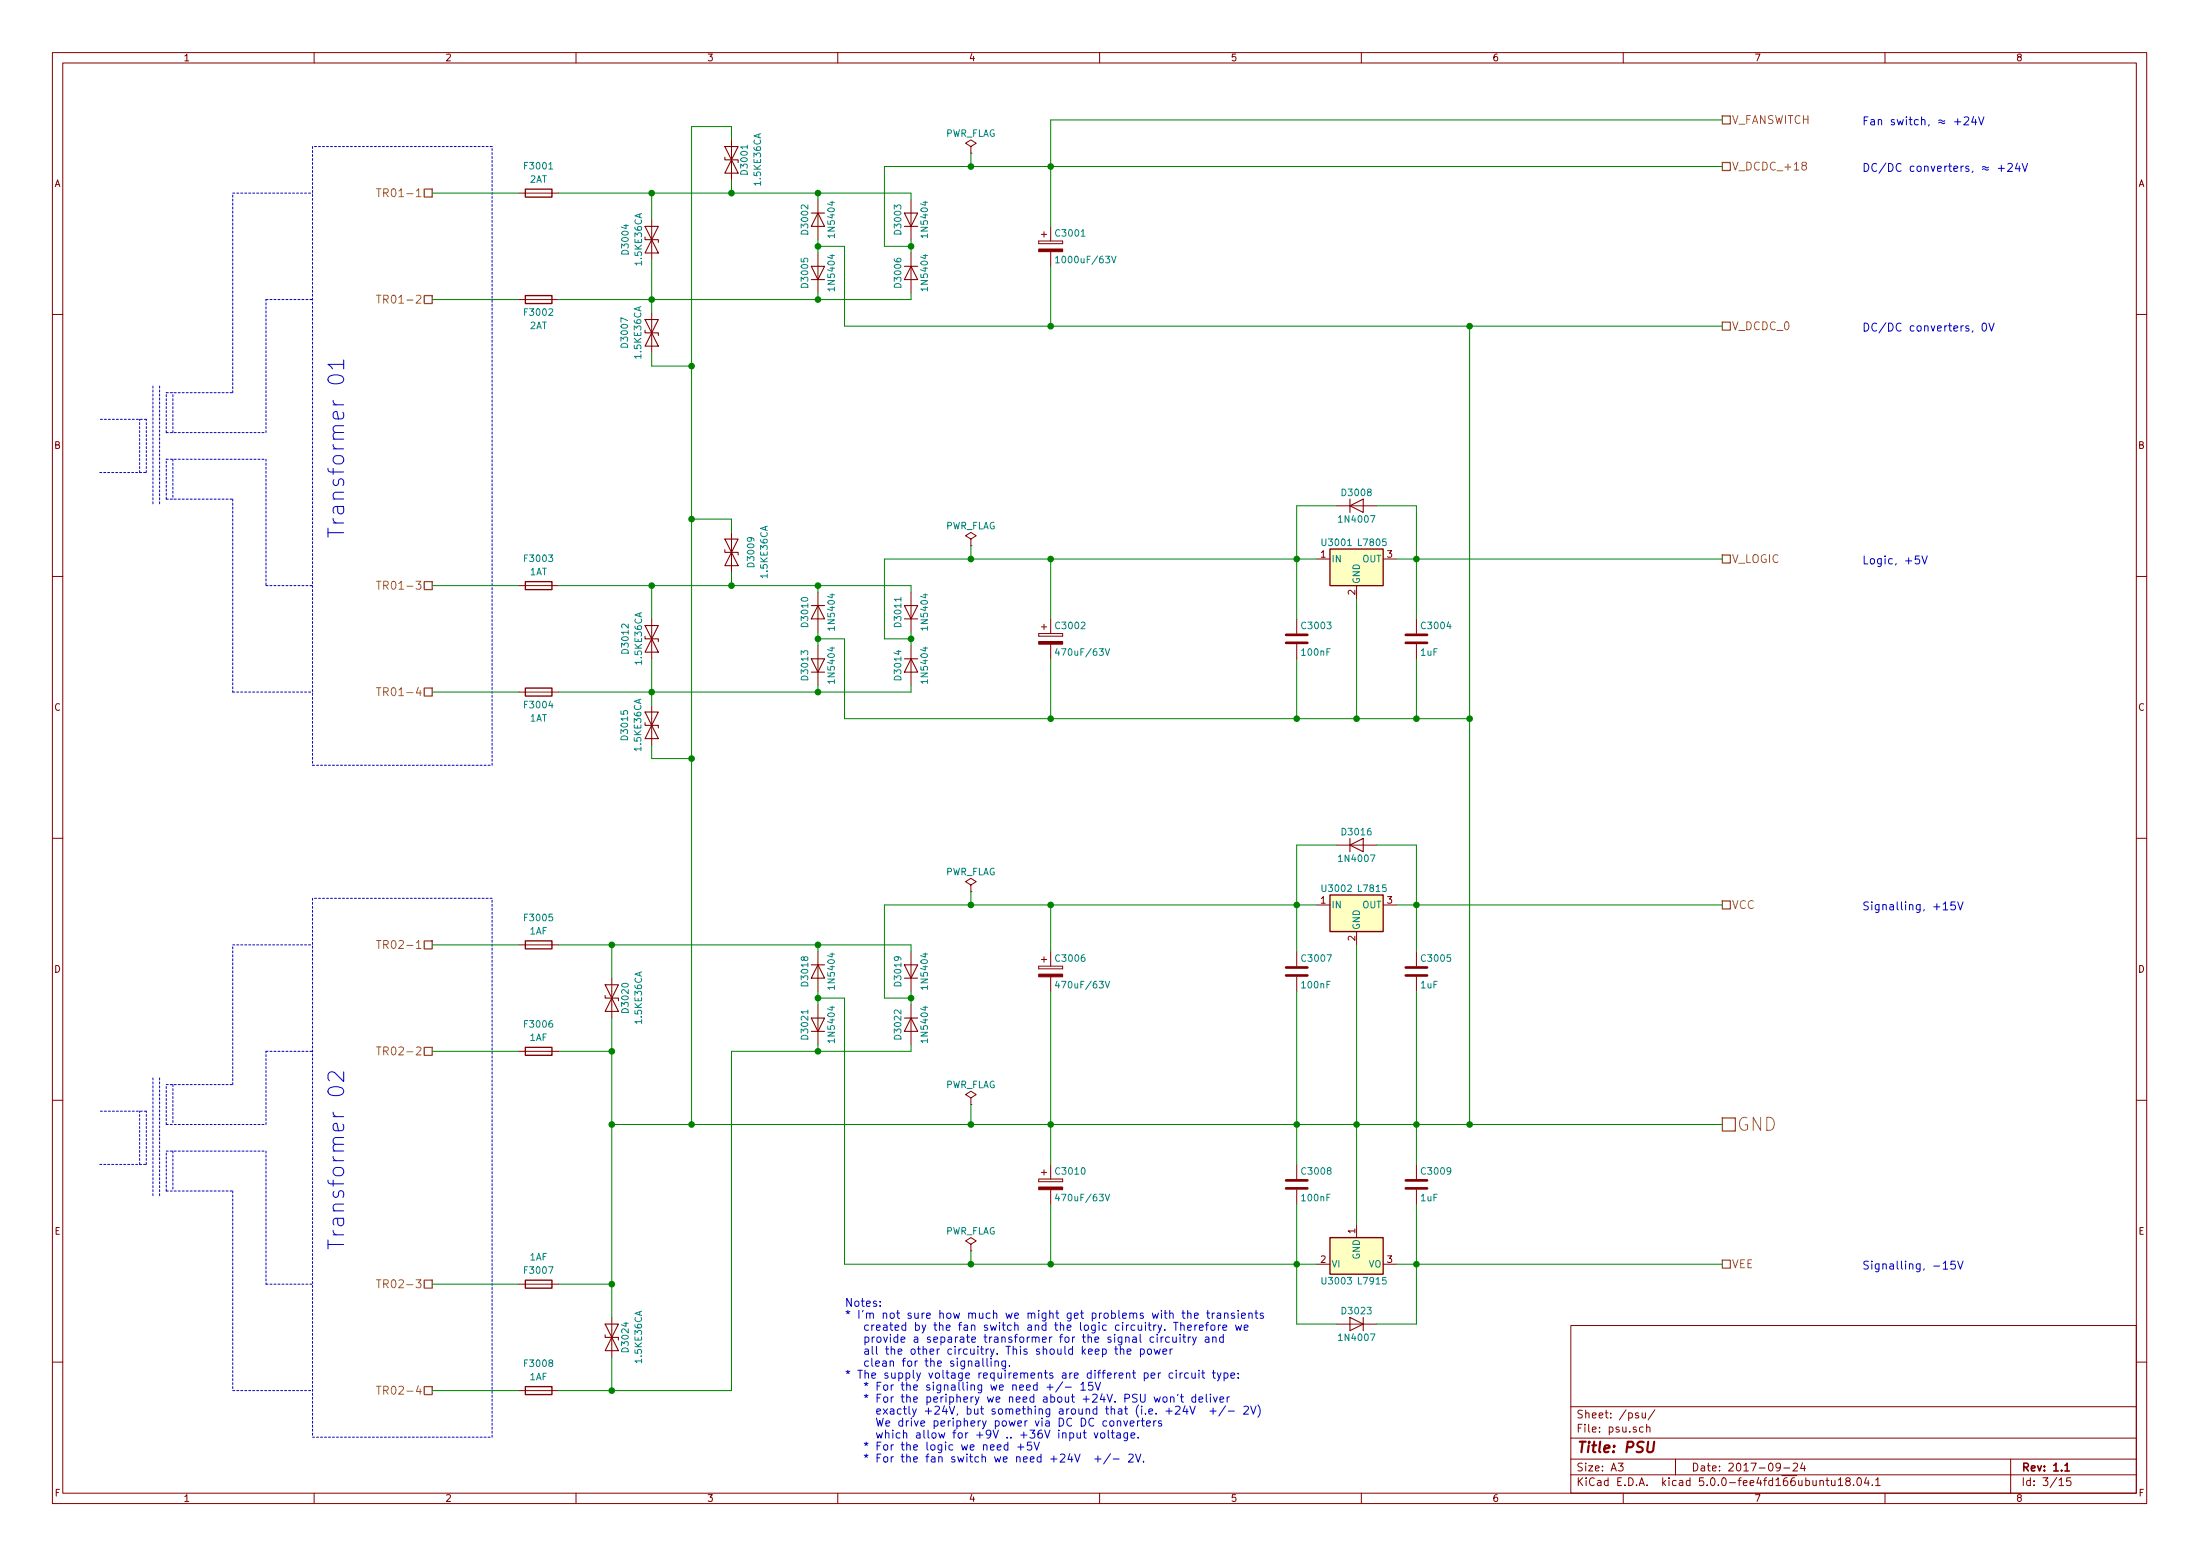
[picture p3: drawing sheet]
EESchema Schematic File Version 4
LIBS:controller-cache
EELAYER 26 0
EELAYER END
$Descr A3 16535 11693
encoding utf-8
Sheet 3 15
Title "PSU"
Date "2017-09-24"
Rev "1.1"
Comp ""
Comment1 ""
Comment2 ""
Comment3 ""
Comment4 ""
$EndDescr
$Comp
L diode:1N5404 D3018
U 1 1
P 6150 7300
F 0 "D3018" H 6150 7400 50  0000 C CNN
F 1 "1N5404" H 6150 7200 50  0000 C CNN
F 2 "Diodes_THT:D_DO-201AD_P12.70mm_Horizontal" H 6150 7125 50  0001 C CNN
F 3 "" H 6150 7300 50  0001 C CNN
	1    6150 7300
	0    -1   1    0   
$EndComp
$Comp
L diode:1N5404 D3021
U 1 1
P 6150 7700
F 0 "D3021" H 6150 7800 50  0000 C CNN
F 1 "1N5404" H 6150 7600 50  0000 C CNN
F 2 "Diodes_THT:D_DO-201AD_P12.70mm_Horizontal" H 6150 7525 50  0001 C CNN
F 3 "" H 6150 7700 50  0001 C CNN
	1    6150 7700
	0    -1   -1   0   
$EndComp
$Comp
L diode:1N5404 D3019
U 1 1
P 6850 7300
F 0 "D3019" H 6850 7400 50  0000 C CNN
F 1 "1N5404" H 6850 7200 50  0000 C CNN
F 2 "Diodes_THT:D_DO-201AD_P12.70mm_Horizontal" H 6850 7125 50  0001 C CNN
F 3 "" H 6850 7300 50  0001 C CNN
	1    6850 7300
	0    -1   -1   0   
$EndComp
$Comp
L diode:1N5404 D3022
U 1 1
P 6850 7700
F 0 "D3022" H 6850 7800 50  0000 C CNN
F 1 "1N5404" H 6850 7600 50  0000 C CNN
F 2 "Diodes_THT:D_DO-201AD_P12.70mm_Horizontal" H 6850 7525 50  0001 C CNN
F 3 "" H 6850 7700 50  0001 C CNN
	1    6850 7700
	0    -1   1    0   
$EndComp
$Comp
L Device:CP C3006
U 1 1
P 7900 7300
F 0 "C3006" H 7925 7400 50  0000 L CNN
F 1 "470uF/63V" H 7925 7200 50  0000 L CNN
F 2 "Capacitors_THT:CP_Radial_D16.0mm_P7.50mm" H 7938 7150 50  0001 C CNN
F 3 "" H 7900 7300 50  0001 C CNN
	1    7900 7300
	1    0    0    -1  
$EndComp
$Comp
L Device:CP C3010
U 1 1
P 7900 8900
F 0 "C3010" H 7925 9000 50  0000 L CNN
F 1 "470uF/63V" H 7925 8800 50  0000 L CNN
F 2 "Capacitors_THT:CP_Radial_D16.0mm_P7.50mm" H 7938 8750 50  0001 C CNN
F 3 "" H 7900 8900 50  0001 C CNN
	1    7900 8900
	1    0    0    -1  
$EndComp
$Comp
L regul:L7815 U3002
U 1 1
P 10200 6800
F 0 "U3002" H 10050 6925 50  0000 C CNN
F 1 "L7815" H 10200 6925 50  0000 L CNN
F 2 "Power_Integrations:TO-220" H 10225 6650 50  0001 L CIN
F 3 "" H 10200 6750 50  0001 C CNN
	1    10200 6800
	1    0    0    -1  
$EndComp
$Comp
L regul:L7915 U3003
U 1 1
P 10200 9500
F 0 "U3003" H 10050 9375 50  0000 C CNN
F 1 "L7915" H 10200 9375 50  0000 L CNN
F 2 "Power_Integrations:TO-220" H 10200 9300 50  0001 C CIN
F 3 "" H 10200 9500 50  0001 C CNN
	1    10200 9500
	1    0    0    -1  
$EndComp
$Comp
L diode:1N4007 D3016
U 1 1
P 10200 6350
F 0 "D3016" H 10200 6450 50  0000 C CNN
F 1 "1N4007" H 10200 6250 50  0000 C CNN
F 2 "Diodes_THT:D_DO-41_SOD81_P7.62mm_Horizontal" H 10200 6175 50  0001 C CNN
F 3 "" H 10200 6350 50  0001 C CNN
	1    10200 6350
	1    0    0    -1  
$EndComp
$Comp
L diode:1N4007 D3023
U 1 1
P 10200 9950
F 0 "D3023" H 10200 10050 50  0000 C CNN
F 1 "1N4007" H 10200 9850 50  0000 C CNN
F 2 "Diodes_THT:D_DO-41_SOD81_P7.62mm_Horizontal" H 10200 9775 50  0001 C CNN
F 3 "" H 10200 9950 50  0001 C CNN
	1    10200 9950
	-1   0    0    -1  
$EndComp
$Comp
L Device:C C3007
U 1 1
P 9750 7300
F 0 "C3007" H 9775 7400 50  0000 L CNN
F 1 "100nF" H 9775 7200 50  0000 L CNN
F 2 "Capacitors_SMD:C_1206_HandSoldering" H 9788 7150 50  0001 C CNN
F 3 "" H 9750 7300 50  0001 C CNN
	1    9750 7300
	1    0    0    -1  
$EndComp
$Comp
L Device:C C3005
U 1 1
P 10650 7300
F 0 "C3005" H 10675 7400 50  0000 L CNN
F 1 "1uF" H 10675 7200 50  0000 L CNN
F 2 "Capacitors_SMD:C_1206_HandSoldering" H 10688 7150 50  0001 C CNN
F 3 "" H 10650 7300 50  0001 C CNN
	1    10650 7300
	1    0    0    -1  
$EndComp
$Comp
L Device:C C3008
U 1 1
P 9750 8900
F 0 "C3008" H 9775 9000 50  0000 L CNN
F 1 "100nF" H 9775 8800 50  0000 L CNN
F 2 "Capacitors_SMD:C_1206_HandSoldering" H 9788 8750 50  0001 C CNN
F 3 "" H 9750 8900 50  0001 C CNN
	1    9750 8900
	1    0    0    -1  
$EndComp
$Comp
L Device:C C3009
U 1 1
P 10650 8900
F 0 "C3009" H 10675 9000 50  0000 L CNN
F 1 "1uF" H 10675 8800 50  0000 L CNN
F 2 "Capacitors_SMD:C_1206_HandSoldering" H 10688 8750 50  0001 C CNN
F 3 "" H 10650 8900 50  0001 C CNN
	1    10650 8900
	1    0    0    -1  
$EndComp
Text HLabel 12950 6800 2    60   UnSpc ~ 0
VCC
Text HLabel 12950 8450 2    98   UnSpc ~ 0
GND
Text HLabel 12950 9500 2    60   UnSpc ~ 0
VEE
$Comp
L regul:L7805 U3001
U 1 1
P 10200 4200
F 0 "U3001" H 10050 4325 50  0000 C CNN
F 1 "L7805" H 10200 4325 50  0000 L CNN
F 2 "Power_Integrations:TO-220" H 10225 4050 50  0001 L CIN
F 3 "" H 10200 4150 50  0001 C CNN
	1    10200 4200
	1    0    0    -1  
$EndComp
$Comp
L diode:1N4007 D3008
U 1 1
P 10200 3800
F 0 "D3008" H 10200 3900 50  0000 C CNN
F 1 "1N4007" H 10200 3700 50  0000 C CNN
F 2 "Diodes_THT:D_DO-41_SOD81_P7.62mm_Horizontal" H 10200 3625 50  0001 C CNN
F 3 "" H 10200 3800 50  0001 C CNN
	1    10200 3800
	1    0    0    -1  
$EndComp
$Comp
L Device:C C3003
U 1 1
P 9750 4800
F 0 "C3003" H 9775 4900 50  0000 L CNN
F 1 "100nF" H 9775 4700 50  0000 L CNN
F 2 "Capacitors_SMD:C_1206_HandSoldering" H 9788 4650 50  0001 C CNN
F 3 "" H 9750 4800 50  0001 C CNN
	1    9750 4800
	1    0    0    -1  
$EndComp
$Comp
L Device:C C3004
U 1 1
P 10650 4800
F 0 "C3004" H 10675 4900 50  0000 L CNN
F 1 "1uF" H 10675 4700 50  0000 L CNN
F 2 "Capacitors_SMD:C_1206_HandSoldering" H 10688 4650 50  0001 C CNN
F 3 "" H 10650 4800 50  0001 C CNN
	1    10650 4800
	1    0    0    -1  
$EndComp
$Comp
L Device:CP C3002
U 1 1
P 7900 4800
F 0 "C3002" H 7925 4900 50  0000 L CNN
F 1 "470uF/63V" H 7925 4700 50  0000 L CNN
F 2 "Capacitors_THT:CP_Radial_D16.0mm_P7.50mm" H 7938 4650 50  0001 C CNN
F 3 "" H 7900 4800 50  0001 C CNN
	1    7900 4800
	1    0    0    -1  
$EndComp
$Comp
L diode:1N5404 D3010
U 1 1
P 6150 4600
F 0 "D3010" H 6150 4700 50  0000 C CNN
F 1 "1N5404" H 6150 4500 50  0000 C CNN
F 2 "Diodes_THT:D_DO-201AD_P12.70mm_Horizontal" H 6150 4425 50  0001 C CNN
F 3 "" H 6150 4600 50  0001 C CNN
	1    6150 4600
	0    -1   1    0   
$EndComp
$Comp
L diode:1N5404 D3013
U 1 1
P 6150 5000
F 0 "D3013" H 6150 5100 50  0000 C CNN
F 1 "1N5404" H 6150 4900 50  0000 C CNN
F 2 "Diodes_THT:D_DO-201AD_P12.70mm_Horizontal" H 6150 4825 50  0001 C CNN
F 3 "" H 6150 5000 50  0001 C CNN
	1    6150 5000
	0    -1   -1   0   
$EndComp
$Comp
L diode:1N5404 D3011
U 1 1
P 6850 4600
F 0 "D3011" H 6850 4700 50  0000 C CNN
F 1 "1N5404" H 6850 4500 50  0000 C CNN
F 2 "Diodes_THT:D_DO-201AD_P12.70mm_Horizontal" H 6850 4425 50  0001 C CNN
F 3 "" H 6850 4600 50  0001 C CNN
	1    6850 4600
	0    -1   -1   0   
$EndComp
$Comp
L diode:1N5404 D3014
U 1 1
P 6850 5000
F 0 "D3014" H 6850 5100 50  0000 C CNN
F 1 "1N5404" H 6850 4900 50  0000 C CNN
F 2 "Diodes_THT:D_DO-201AD_P12.70mm_Horizontal" H 6850 4825 50  0001 C CNN
F 3 "" H 6850 5000 50  0001 C CNN
	1    6850 5000
	0    -1   1    0   
$EndComp
Text HLabel 12950 4200 2    60   UnSpc ~ 0
V_LOGIC
Text HLabel 12950 900  2    60   UnSpc ~ 0
V_FANSWITCH
$Comp
L Device:CP C3001
U 1 1
P 7900 1850
F 0 "C3001" H 7925 1950 50  0000 L CNN
F 1 "1000uF/63V" H 7925 1750 50  0000 L CNN
F 2 "Capacitors_THT:CP_Radial_D16.0mm_P7.50mm" H 7938 1700 50  0001 C CNN
F 3 "" H 7900 1850 50  0001 C CNN
	1    7900 1850
	1    0    0    -1  
$EndComp
$Comp
L diode:1N5404 D3002
U 1 1
P 6150 1650
F 0 "D3002" H 6150 1750 50  0000 C CNN
F 1 "1N5404" H 6150 1550 50  0000 C CNN
F 2 "Diodes_THT:D_DO-201AD_P12.70mm_Horizontal" H 6150 1475 50  0001 C CNN
F 3 "" H 6150 1650 50  0001 C CNN
	1    6150 1650
	0    -1   1    0   
$EndComp
$Comp
L diode:1N5404 D3005
U 1 1
P 6150 2050
F 0 "D3005" H 6150 2150 50  0000 C CNN
F 1 "1N5404" H 6150 1950 50  0000 C CNN
F 2 "Diodes_THT:D_DO-201AD_P12.70mm_Horizontal" H 6150 1875 50  0001 C CNN
F 3 "" H 6150 2050 50  0001 C CNN
	1    6150 2050
	0    -1   -1   0   
$EndComp
$Comp
L diode:1N5404 D3003
U 1 1
P 6850 1650
F 0 "D3003" H 6850 1750 50  0000 C CNN
F 1 "1N5404" H 6850 1550 50  0000 C CNN
F 2 "Diodes_THT:D_DO-201AD_P12.70mm_Horizontal" H 6850 1475 50  0001 C CNN
F 3 "" H 6850 1650 50  0001 C CNN
	1    6850 1650
	0    -1   -1   0   
$EndComp
$Comp
L diode:1N5404 D3006
U 1 1
P 6850 2050
F 0 "D3006" H 6850 2150 50  0000 C CNN
F 1 "1N5404" H 6850 1950 50  0000 C CNN
F 2 "Diodes_THT:D_DO-201AD_P12.70mm_Horizontal" H 6850 1875 50  0001 C CNN
F 3 "" H 6850 2050 50  0001 C CNN
	1    6850 2050
	0    -1   1    0   
$EndComp
Text HLabel 12950 1250 2    60   UnSpc ~ 0
V_DCDC_+18
Text Notes 14000 1300 0    60   ~ 0
DC/DC converters, ≈ +24V
Text Notes 14000 950  0    60   ~ 0
Fan switch, ≈ +24V
Text Notes 14000 4250 0    60   ~ 0
Logic, +5V
Text Notes 14000 6850 0    60   ~ 0
Signalling, +15V
Text Notes 14000 9550 0    60   ~ 0
Signalling, -15V
Text HLabel 12950 2450 2    60   UnSpc ~ 0
V_DCDC_0
Text Notes 14000 2500 0    60   ~ 0
DC/DC converters, 0V
$Comp
L power1:PWR_FLAG #FLG03
U 1 1
P 7300 4100
F 0 "#FLG03" H 7300 4175 50  0001 C CNN
F 1 "PWR_FLAG" H 7300 4250 50  0000 C CNN
F 2 "" H 7300 4100 50  0001 C CNN
F 3 "" H 7300 4100 50  0001 C CNN
	1    7300 4100
	1    0    0    -1  
$EndComp
$Comp
L power1:PWR_FLAG #FLG04
U 1 1
P 7300 1150
F 0 "#FLG04" H 7300 1225 50  0001 C CNN
F 1 "PWR_FLAG" H 7300 1300 50  0000 C CNN
F 2 "" H 7300 1150 50  0001 C CNN
F 3 "" H 7300 1150 50  0001 C CNN
	1    7300 1150
	1    0    0    -1  
$EndComp
$Comp
L power1:PWR_FLAG #FLG05
U 1 1
P 7300 6700
F 0 "#FLG05" H 7300 6775 50  0001 C CNN
F 1 "PWR_FLAG" H 7300 6850 50  0000 C CNN
F 2 "" H 7300 6700 50  0001 C CNN
F 3 "" H 7300 6700 50  0001 C CNN
	1    7300 6700
	1    0    0    -1  
$EndComp
$Comp
L power1:PWR_FLAG #FLG06
U 1 1
P 7300 9400
F 0 "#FLG06" H 7300 9475 50  0001 C CNN
F 1 "PWR_FLAG" H 7300 9550 50  0000 C CNN
F 2 "" H 7300 9400 50  0001 C CNN
F 3 "" H 7300 9400 50  0001 C CNN
	1    7300 9400
	1    0    0    -1  
$EndComp
Text Notes 6350 11000 0    60   ~ 0
Notes:\n* I'm not sure how much we might get problems with the transients\n   created by the fan switch and the logic circuitry. Therefore we\n   provide a separate transformer for the signal circuitry and\n   all the other circuitry. This should keep the power\n   clean for the signalling.\n* The supply voltage requirements are different per circuit type:\n   * For the signalling we need +/- 15V\n   * For the periphery we need about +24V. PSU won't deliver\n     exactly +24V, but something around that (i.e. +24V  +/- 2V)\n     We drive periphery power via DC DC converters\n     which allow for +9V .. +36V input voltage. \n   * For the logic we need +5V\n   * For the fan switch we need +24V  +/- 2V.
Text HLabel 3250 7100 0    60   UnSpc ~ 0
TR02-1
Text HLabel 3250 10450 0    60   UnSpc ~ 0
TR02-4
Text HLabel 3250 7900 0    60   UnSpc ~ 0
TR02-2
Text HLabel 3250 9650 0    60   UnSpc ~ 0
TR02-3
Text HLabel 3250 4400 0    60   UnSpc ~ 0
TR01-3
Text HLabel 3250 5200 0    60   UnSpc ~ 0
TR01-4
Text HLabel 3250 1450 0    60   UnSpc ~ 0
TR01-1
Text HLabel 3250 2250 0    60   UnSpc ~ 0
TR01-2
Text Notes 2600 4050 1    118  ~ 0
Transformer 01
Text Notes 2600 9400 1    118  ~ 0
Transformer 02
$Comp
L Device:D_TVS D3001
U 1 1
P 5500 1200
F 0 "D3001" H 5500 1300 50  0000 C CNN
F 1 "1.5KE36CA" H 5500 1400 50  0000 C CNN
F 2 "Diodes_THT:D_DO-201AD_P12.70mm_Horizontal" H 5500 1200 50  0001 C CNN
F 3 "" H 5500 1200 50  0001 C CNN
	1    5500 1200
	0    1    1    0   
$EndComp
$Comp
L Device:D_TVS D3007
U 1 1
P 4900 2500
F 0 "D3007" H 4900 2300 50  0000 C CNN
F 1 "1.5KE36CA" H 4900 2400 50  0000 C CNN
F 2 "Diodes_THT:D_DO-201AD_P12.70mm_Horizontal" H 4900 2500 50  0001 C CNN
F 3 "" H 4900 2500 50  0001 C CNN
	1    4900 2500
	0    1    1    0   
$EndComp
$Comp
L Device:Fuse F3001
U 1 1
P 4050 1450
F 0 "F3001" V 4250 1450 50  0000 C CNN
F 1 "2AT" V 4150 1450 50  0000 C CNN
F 2 "Fuse_Holders_and_Fuses:Fuseholder5x20_horiz_open_Schurter_0031_8201" V 3980 1450 50  0001 C CNN
F 3 "" H 4050 1450 50  0001 C CNN
	1    4050 1450
	0    -1   -1   0   
$EndComp
$Comp
L Device:Fuse F3002
U 1 1
P 4050 2250
F 0 "F3002" V 3950 2250 50  0000 C CNN
F 1 "2AT" V 3850 2250 50  0000 C CNN
F 2 "Fuse_Holders_and_Fuses:Fuseholder5x20_horiz_open_Schurter_0031_8201" V 3980 2250 50  0001 C CNN
F 3 "" H 4050 2250 50  0001 C CNN
	1    4050 2250
	0    -1   -1   0   
$EndComp
$Comp
L Device:D_TVS D3004
U 1 1
P 4900 1800
F 0 "D3004" H 4900 2000 50  0000 C CNN
F 1 "1.5KE36CA" H 4900 1900 50  0000 C CNN
F 2 "Diodes_THT:D_DO-201AD_P12.70mm_Horizontal" H 4900 1800 50  0001 C CNN
F 3 "" H 4900 1800 50  0001 C CNN
	1    4900 1800
	0    -1   -1   0   
$EndComp
Wire Wire Line
	6150 7100 6150 7150
Wire Wire Line
	6850 7100 6850 7150
Wire Wire Line
	4200 7900 4600 7900
Wire Wire Line
	5500 7900 6850 7900
Wire Wire Line
	6150 7900 6150 7850
Wire Wire Line
	6850 7900 6850 7850
Wire Wire Line
	6150 7450 6150 7550
Wire Wire Line
	6850 7450 6850 7550
Wire Wire Line
	6150 7500 6350 7500
Wire Wire Line
	6350 7500 6350 9500
Connection ~ 6150 7500
Wire Wire Line
	6650 7500 6850 7500
Wire Wire Line
	6650 6800 6650 7500
Wire Wire Line
	6650 6800 9900 6800
Connection ~ 6850 7500
Connection ~ 7900 9500
Wire Wire Line
	10200 7100 10200 9200
Connection ~ 10200 8450
Wire Wire Line
	10650 7450 10650 8750
Wire Wire Line
	10650 9050 10650 9950
Wire Wire Line
	10650 6350 10650 7150
Wire Wire Line
	10050 6350 9750 6350
Wire Wire Line
	9750 6350 9750 7150
Connection ~ 9750 6800
Wire Wire Line
	10350 6350 10650 6350
Connection ~ 10650 6800
Wire Wire Line
	9750 7450 9750 8750
Connection ~ 9750 8450
Wire Wire Line
	9750 9050 9750 9950
Connection ~ 9750 9500
Wire Wire Line
	9750 9950 10050 9950
Wire Wire Line
	10650 9950 10350 9950
Connection ~ 10650 9500
Connection ~ 10650 8450
Connection ~ 7900 6800
Wire Wire Line
	7900 7450 7900 8750
Connection ~ 7900 8450
Wire Wire Line
	10500 6800 12950 6800
Wire Wire Line
	10500 9500 12950 9500
Wire Wire Line
	4600 8450 12950 8450
Wire Wire Line
	10200 5400 10200 4500
Wire Wire Line
	6350 5400 11050 5400
Wire Wire Line
	9750 4950 9750 5400
Connection ~ 9750 5400
Wire Wire Line
	10650 5400 10650 4950
Connection ~ 10200 5400
Wire Wire Line
	7900 9500 7900 9050
Wire Wire Line
	7900 7150 7900 6800
Wire Wire Line
	6350 9500 9900 9500
Connection ~ 6150 7100
Connection ~ 6150 7900
Wire Wire Line
	6150 4400 6150 4450
Wire Wire Line
	6850 4400 6850 4450
Wire Wire Line
	6150 5200 6150 5150
Wire Wire Line
	6850 5200 6850 5150
Wire Wire Line
	6150 4750 6150 4850
Wire Wire Line
	6850 4750 6850 4850
Connection ~ 6150 4800
Connection ~ 6850 4800
Connection ~ 6150 4400
Connection ~ 6150 5200
Wire Wire Line
	6850 4800 6650 4800
Wire Wire Line
	6650 4800 6650 4200
Wire Wire Line
	6150 4800 6350 4800
Wire Wire Line
	6350 4800 6350 5400
Wire Wire Line
	7900 4200 7900 4650
Connection ~ 7900 4200
Wire Wire Line
	7900 4950 7900 5400
Connection ~ 7900 5400
Connection ~ 10650 5400
Wire Wire Line
	6150 1450 6150 1500
Wire Wire Line
	6850 1450 6850 1500
Wire Wire Line
	6150 2250 6150 2200
Wire Wire Line
	6850 2250 6850 2200
Wire Wire Line
	6150 1800 6150 1900
Wire Wire Line
	6850 1800 6850 1900
Connection ~ 6150 1850
Connection ~ 6850 1850
Connection ~ 6150 1450
Connection ~ 6150 2250
Wire Wire Line
	6850 1850 6650 1850
Wire Wire Line
	6650 1850 6650 1250
Wire Wire Line
	6150 1850 6350 1850
Wire Wire Line
	6350 1850 6350 2450
Wire Wire Line
	7900 2450 7900 2000
Wire Wire Line
	7900 900  7900 1700
Wire Wire Line
	6650 4200 9900 4200
Wire Wire Line
	10500 4200 12950 4200
Wire Wire Line
	10650 3800 10650 4650
Connection ~ 10650 4200
Wire Wire Line
	9750 3800 9750 4650
Connection ~ 9750 4200
Wire Wire Line
	10050 3800 9750 3800
Wire Wire Line
	10350 3800 10650 3800
Wire Notes Line
	3700 5750 3700 1100
Wire Wire Line
	11050 2450 11050 8450
Wire Notes Line
	1250 2950 1750 2950
Wire Notes Line
	1750 2950 1750 1450
Wire Notes Line
	2000 3250 2000 2250
Wire Notes Line
	1250 3250 2000 3250
Wire Notes Line
	1250 3450 2000 3450
Wire Notes Line
	2000 3450 2000 4400
Wire Notes Line
	1250 3750 1750 3750
Wire Notes Line
	1750 3750 1750 5200
Wire Notes Line
	1250 8450 2000 8450
Wire Notes Line
	1250 8650 2000 8650
Wire Notes Line
	1250 8150 1750 8150
Wire Notes Line
	1750 1450 2350 1450
Wire Notes Line
	2000 2250 2350 2250
Wire Notes Line
	2000 4400 2350 4400
Wire Notes Line
	1750 5200 2350 5200
Wire Notes Line
	1300 8150 1300 8450
Wire Notes Line
	1250 8450 1250 8150
Wire Notes Line
	1300 8650 1300 8950
Wire Notes Line
	1250 8950 1250 8650
Wire Notes Line
	1200 8100 1200 9000
Wire Notes Line
	1150 8100 1150 9000
Wire Notes Line
	1100 8750 1100 8350
Wire Notes Line
	750  8750 1100 8750
Wire Notes Line
	1050 8750 1050 8350
Wire Notes Line
	1100 8350 750  8350
Wire Notes Line
	1300 3250 1300 2950
Wire Notes Line
	1250 3250 1250 2950
Wire Notes Line
	1300 3450 1300 3750
Wire Notes Line
	1250 3750 1250 3450
Wire Notes Line
	1200 2900 1200 3800
Wire Notes Line
	1150 2900 1150 3800
Wire Notes Line
	1100 3550 1100 3150
Wire Notes Line
	750  3550 1100 3550
Wire Notes Line
	1050 3550 1050 3150
Wire Notes Line
	1100 3150 750  3150
Connection ~ 11050 8450
Connection ~ 11050 5400
Wire Wire Line
	7300 1150 7300 1250
Wire Wire Line
	7300 4100 7300 4200
Connection ~ 7300 4200
Wire Wire Line
	7300 6700 7300 6800
Connection ~ 7300 6800
Wire Wire Line
	7300 9400 7300 9500
Connection ~ 7300 9500
Wire Wire Line
	6350 2450 12950 2450
Wire Wire Line
	6650 1250 12950 1250
Connection ~ 7300 1250
Connection ~ 7900 2450
Connection ~ 7900 1250
Connection ~ 11050 2450
Wire Notes Line
	2350 1100 2350 5750
Wire Notes Line
	2350 5750 3700 5750
Wire Notes Line
	3700 1100 2350 1100
Wire Notes Line
	2350 6750 2350 10800
Wire Notes Line
	2350 10800 3700 10800
Wire Notes Line
	3700 10800 3700 6750
Wire Notes Line
	3700 6750 2350 6750
$Comp
L Device:D_TVS D3015
U 1 1
P 4900 5450
F 0 "D3015" H 4900 5250 50  0000 C CNN
F 1 "1.5KE36CA" H 4900 5350 50  0000 C CNN
F 2 "Diodes_THT:D_DO-201AD_P12.70mm_Horizontal" H 4900 5450 50  0001 C CNN
F 3 "" H 4900 5450 50  0001 C CNN
	1    4900 5450
	0    1    1    0   
$EndComp
$Comp
L Device:D_TVS D3009
U 1 1
P 5500 4150
F 0 "D3009" H 5500 4300 50  0000 C CNN
F 1 "1.5KE36CA" H 5500 4400 50  0000 C CNN
F 2 "Diodes_THT:D_DO-201AD_P12.70mm_Horizontal" H 5500 4150 50  0001 C CNN
F 3 "" H 5500 4150 50  0001 C CNN
	1    5500 4150
	0    1    1    0   
$EndComp
$Comp
L Device:Fuse F3003
U 1 1
P 4050 4400
F 0 "F3003" V 4250 4400 50  0000 C CNN
F 1 "1AT" V 4150 4400 50  0000 C CNN
F 2 "Fuse_Holders_and_Fuses:Fuseholder5x20_horiz_open_Schurter_0031_8201" V 3980 4400 50  0001 C CNN
F 3 "" H 4050 4400 50  0001 C CNN
	1    4050 4400
	0    -1   -1   0   
$EndComp
$Comp
L Device:Fuse F3004
U 1 1
P 4050 5200
F 0 "F3004" V 3950 5200 50  0000 C CNN
F 1 "1AT" V 3850 5200 50  0000 C CNN
F 2 "Fuse_Holders_and_Fuses:Fuseholder5x20_horiz_open_Schurter_0031_8201" V 3980 5200 50  0001 C CNN
F 3 "" H 4050 5200 50  0001 C CNN
	1    4050 5200
	0    -1   -1   0   
$EndComp
$Comp
L Device:D_TVS D3012
U 1 1
P 4900 4800
F 0 "D3012" H 4900 5000 50  0000 C CNN
F 1 "1.5KE36CA" H 4900 4900 50  0000 C CNN
F 2 "Diodes_THT:D_DO-201AD_P12.70mm_Horizontal" H 4900 4800 50  0001 C CNN
F 3 "" H 4900 4800 50  0001 C CNN
	1    4900 4800
	0    -1   -1   0   
$EndComp
Wire Wire Line
	3250 4400 3900 4400
Wire Wire Line
	3250 5200 3900 5200
$Comp
L Device:Fuse F3005
U 1 1
P 4050 7100
F 0 "F3005" V 4250 7100 50  0000 C CNN
F 1 "1AF" V 4150 7100 50  0000 C CNN
F 2 "Fuse_Holders_and_Fuses:Fuseholder5x20_horiz_open_Schurter_0031_8201" V 3980 7100 50  0001 C CNN
F 3 "" H 4050 7100 50  0001 C CNN
	1    4050 7100
	0    -1   -1   0   
$EndComp
$Comp
L Device:Fuse F3006
U 1 1
P 4050 7900
F 0 "F3006" V 4250 7900 50  0000 C CNN
F 1 "1AF" V 4150 7900 50  0000 C CNN
F 2 "Fuse_Holders_and_Fuses:Fuseholder5x20_horiz_open_Schurter_0031_8201" V 3980 7900 50  0001 C CNN
F 3 "" H 4050 7900 50  0001 C CNN
	1    4050 7900
	0    -1   -1   0   
$EndComp
$Comp
L Device:D_TVS D3020
U 1 1
P 4600 7500
F 0 "D3020" H 4600 7400 50  0000 C CNN
F 1 "1.5KE36CA" H 4600 7300 50  0000 C CNN
F 2 "Diodes_THT:D_DO-201AD_P12.70mm_Horizontal" H 4600 7500 50  0001 C CNN
F 3 "" H 4600 7500 50  0001 C CNN
	1    4600 7500
	0    -1   -1   0   
$EndComp
$Comp
L Device:Fuse F3007
U 1 1
P 4050 9650
F 0 "F3007" V 4150 9650 50  0000 C CNN
F 1 "1AF" V 4250 9650 50  0000 C CNN
F 2 "Fuse_Holders_and_Fuses:Fuseholder5x20_horiz_open_Schurter_0031_8201" V 3980 9650 50  0001 C CNN
F 3 "" H 4050 9650 50  0001 C CNN
	1    4050 9650
	0    -1   -1   0   
$EndComp
$Comp
L Device:Fuse F3008
U 1 1
P 4050 10450
F 0 "F3008" V 4250 10450 50  0000 C CNN
F 1 "1AF" V 4150 10450 50  0000 C CNN
F 2 "Fuse_Holders_and_Fuses:Fuseholder5x20_horiz_open_Schurter_0031_8201" V 3980 10450 50  0001 C CNN
F 3 "" H 4050 10450 50  0001 C CNN
	1    4050 10450
	0    -1   -1   0   
$EndComp
$Comp
L Device:D_TVS D3024
U 1 1
P 4600 10050
F 0 "D3024" H 4600 9950 50  0000 C CNN
F 1 "1.5KE36CA" H 4600 9850 50  0000 C CNN
F 2 "Diodes_THT:D_DO-201AD_P12.70mm_Horizontal" H 4600 10050 50  0001 C CNN
F 3 "" H 4600 10050 50  0001 C CNN
	1    4600 10050
	0    -1   -1   0   
$EndComp
Wire Wire Line
	4200 4400 6850 4400
Wire Wire Line
	4200 5200 6850 5200
Wire Wire Line
	4200 1450 6850 1450
Wire Wire Line
	4200 2250 6850 2250
Wire Wire Line
	3250 7100 3900 7100
Wire Wire Line
	3250 7900 3900 7900
Wire Wire Line
	3250 9650 3900 9650
Wire Wire Line
	3250 10450 3900 10450
Wire Wire Line
	3900 1450 3250 1450
Wire Wire Line
	3900 2250 3250 2250
Wire Notes Line
	1250 8950 1750 8950
Wire Notes Line
	2000 7900 2350 7900
Wire Notes Line
	2000 9650 2350 9650
Wire Notes Line
	1750 7100 2350 7100
Wire Notes Line
	1750 10450 2350 10450
Wire Notes Line
	1750 8150 1750 7100
Wire Notes Line
	2000 8450 2000 7900
Wire Notes Line
	2000 8650 2000 9650
Wire Notes Line
	1750 8950 1750 10450
Wire Wire Line
	4600 7100 4600 7350
Wire Wire Line
	4600 7650 4600 9900
Connection ~ 4600 7100
Connection ~ 4600 7900
Wire Wire Line
	4600 9650 4200 9650
Wire Wire Line
	4200 10450 5500 10450
Wire Wire Line
	4600 10450 4600 10200
Connection ~ 4600 9650
Connection ~ 4600 8450
Wire Wire Line
	5500 10450 5500 7900
Connection ~ 4600 10450
Wire Wire Line
	4900 1950 4900 2350
Connection ~ 4900 2250
Connection ~ 5500 1450
Wire Wire Line
	4900 4950 4900 5300
Connection ~ 4900 5200
Connection ~ 5500 4400
Wire Wire Line
	5500 1350 5500 1450
Wire Wire Line
	5500 4300 5500 4400
Wire Wire Line
	5500 4000 5500 3900
Wire Wire Line
	5500 3900 5200 3900
Wire Wire Line
	5200 950  5200 8450
Wire Wire Line
	5200 5700 4900 5700
Wire Wire Line
	4900 5700 4900 5600
Wire Wire Line
	4900 2650 4900 2750
Wire Wire Line
	4900 2750 5200 2750
Wire Wire Line
	5200 950  5500 950 
Wire Wire Line
	5500 950  5500 1050
Connection ~ 5200 5700
Connection ~ 5200 2750
Connection ~ 5200 3900
Wire Wire Line
	4900 1650 4900 1450
Connection ~ 4900 1450
Wire Wire Line
	4900 4650 4900 4400
Connection ~ 4900 4400
Wire Wire Line
	4200 7100 6850 7100
Connection ~ 5200 8450
$Comp
L power1:PWR_FLAG #FLG07
U 1 1
P 7300 8300
F 0 "#FLG07" H 7300 8375 50  0001 C CNN
F 1 "PWR_FLAG" H 7300 8450 50  0000 C CNN
F 2 "" H 7300 8300 50  0001 C CNN
F 3 "" H 7300 8300 50  0001 C CNN
	1    7300 8300
	1    0    0    -1  
$EndComp
Wire Wire Line
	7300 8300 7300 8450
Connection ~ 7300 8450
Wire Wire Line
	12950 900  7900 900 
$EndSCHEMATC
